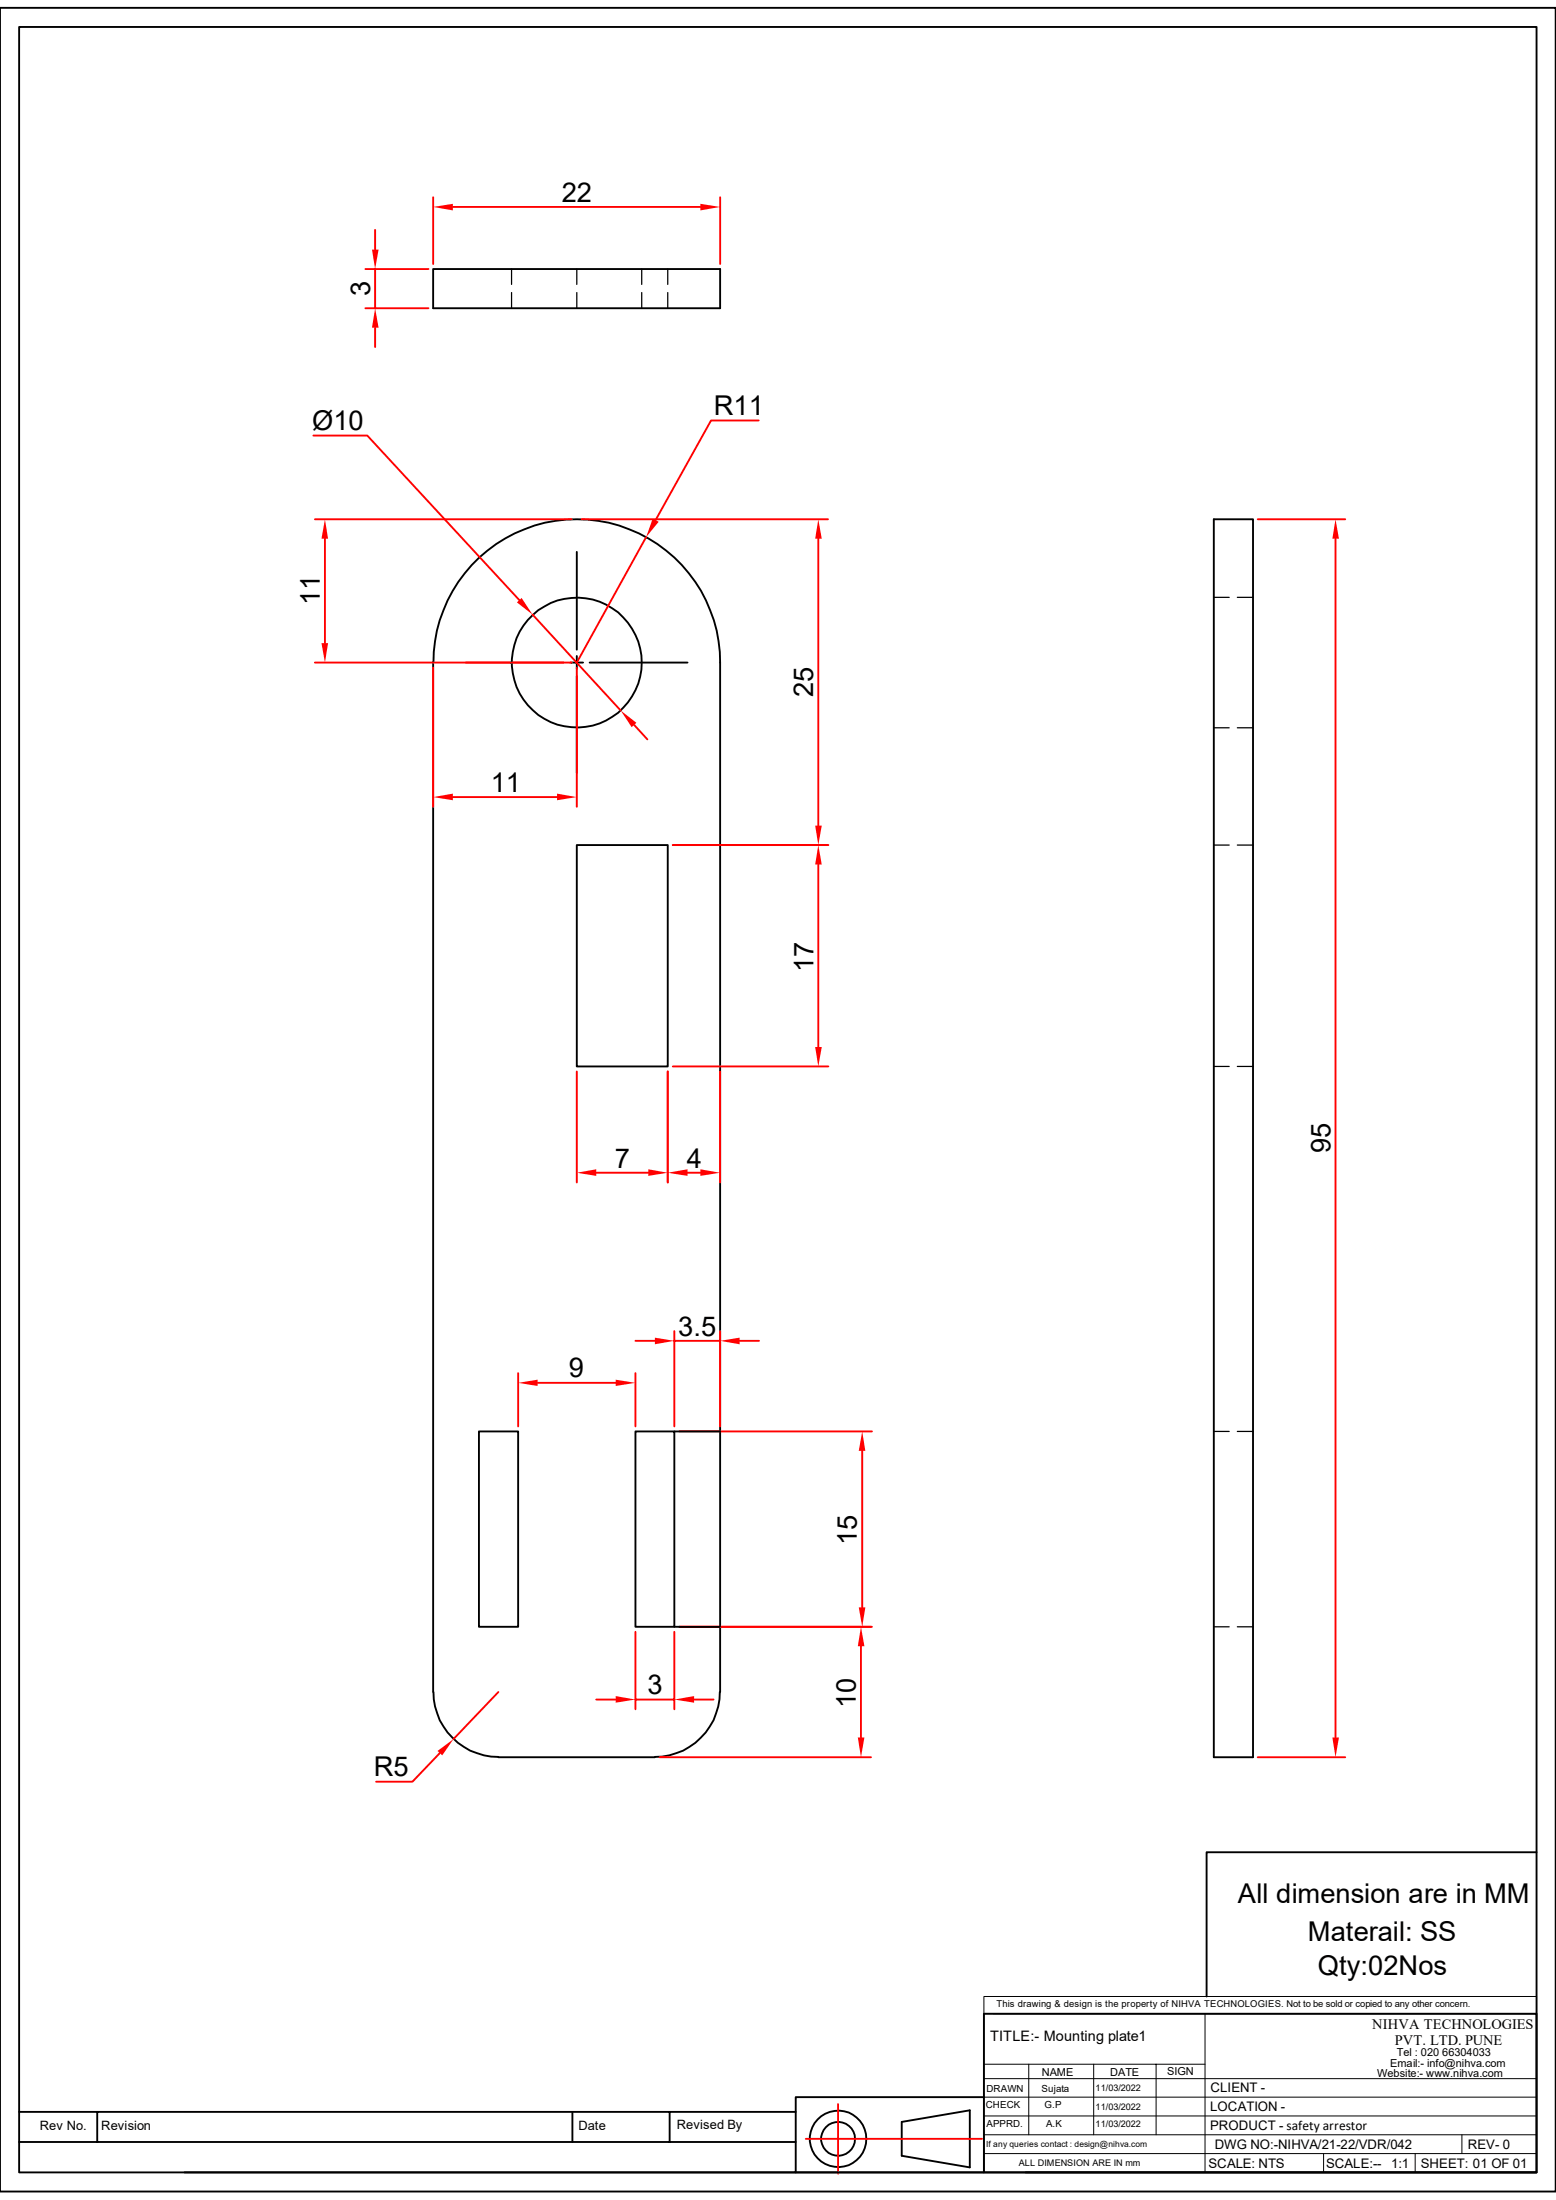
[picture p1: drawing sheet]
<svg xmlns="http://www.w3.org/2000/svg" width="210mm" height="297mm" viewBox="0 0 210 297" stroke-linecap="round" stroke-linejoin="round" font-family="sans-serif">
<g fill="none" stroke="#000" stroke-width=".25">
<path d="M0 1.1h210v294.8h-210zM2.6 3.6h204.8v289.7h-204.8zM58.5 36.3h38.7v5.3h-38.7zM77.9 74.5v13.2M163.8 70.1h5.3v167.1h-5.3zM58.5 89.5v138.9M58.5 89.5a19.3 19.3 0 0 1 19.4-19.4 19.3 19.3 0 0 1 19.3 19.4v138.9M62.9 89.5h13.2M77 89.5h1.7M77.9 88.6v1.7M77.9 91.2v13.2M79.6 89.5h13.2"/>
<path d="M77.9 114.1h12.2v29.9h-12.2zM58.5 228.4a8.8 8.8 0 0 0 8.8 8.8M67.3 237.2h21.1M97.2 228.4a8.8 8.8 0 0 1-8.8 8.8M138.4 293.3h69"/>
<circle cx="77.9" cy="89.5" r="8.8"/>
</g>
<g fill="none" stroke="#000" stroke-width=".17">
<path d="M69 36.3v2.1M69 39.5v2.1M77.9 36.3v2.1M77.9 39.5v2.1M86.6 36.3v2.1M86.6 39.5v2.1M90.1 36.3v2.1M90.1 39.5v2.1M163.8 80.6h2.1M163.8 98.3h2.1M167 80.6h2.1M167 98.3h2.1"/>
<path d="M163.8 114.1h2.1M167 114.1h2.1M163.8 144h2.1M167 144h2.1"/>
</g>
<path d="M132.8 269.5h74.6v2.4h-74.6zM162.6 271.9h44.8M132.8 288.2h74.6M132.8 285.7h74.6M132.8 283.1h74.6M132.8 280.6h74.6" fill="none" stroke="#000" stroke-width=".13"/>
<path d="M163 272.5h21.7v5.9h-21.7z" fill="#fff"/>
<path d="M132.8 271.9v21.4M132.8 278.7h29.8M134.1 271.9h28.5v21.4M138.9 278.7v9.5M147.6 278.7v9.5M156 278.7v9.5M132.8 290.7h74.6M178.6 290.7v2.6M191 290.7v2.6M197.3 288.2v2.5" fill="none" stroke="#000" stroke-width=".13"/>
<g fill="none" stroke="#000" stroke-width=".25">
<path d="M132.8 271.9h74.6v21.4h-74.6zM2.6 289.2h104.8M2.6 285.1h104.8M13.1 285.1v4.1M77.3 285.1v4.1M90.4 285.1v4.1M107.4 293.3h25.4M121.7 286.5l9.2-1.6v7.7l-9.2-1.6zM132.8 283.1h-25.4v10.2h-82.5"/>
<circle cx="113.1" cy="288.8" r="2.29"/>
<circle cx="113.1" cy="288.8" r="3.8"/>
</g>
<path d="M58.5 26.6v9M61.1 27.9h33.4M97.2 26.6v9M108.8 288.8h23.7M113.1 284.1v9.4" fill="none" stroke="#f00" stroke-width=".25"/>
<g fill="#f00">
<path d="M58.5 27.9l2.6-.4v.9z"/>
<path d="M94.5 27.5l2.7 .4-2.7 .5z"/>
</g>
<path d="M49.3 36.3h8.5M50.6 31v2.7M50.6 36.3v5.3M49.3 41.6h8.5M50.6 44.2v2.7" fill="none" stroke="#f00" stroke-width=".25"/>
<g fill="#f00">
<path d="M50.2 33.7h.9l-.5 2.6z"/>
<path d="M50.6 41.6l.5 2.6h-.9z"/>
</g>
<path d="M169.8 70.1h11.8M180.3 72.7v161.9M169.8 237.2h11.8" fill="none" stroke="#f00" stroke-width=".25"/>
<g fill="#f00">
<path d="M179.8 234.6h.9l-.4 2.6z"/>
<path d="M180.3 70.1l.4 2.6h-.9z"/>
</g>
<path d="M90.8 114.1h21M110.4 116.7v24.7M90.8 144h21" fill="none" stroke="#f00" stroke-width=".25"/>
<g fill="#f00">
<path d="M110 141.4h.9l-.5 2.6z"/>
<path d="M110.4 114.1l.5 2.6h-.9z"/>
</g>
<path d="M77.9 144.7v14.9M80.5 158.3h7M90.1 144.7v14.9" fill="none" stroke="#f00" stroke-width=".25"/>
<g fill="#f00">
<path d="M77.9 158.3l2.6-.4v.8z"/>
<path d="M87.5 157.9l2.6 .4-2.6 .4z"/>
</g>
<path d="M90.1 144.7v14.9M92.8 158.3h1.7M97.2 144.7v14.9" fill="none" stroke="#f00" stroke-width=".25"/>
<g fill="#f00">
<path d="M90.1 158.3l2.7-.4v.8z"/>
<path d="M94.5 157.9l2.7 .4-2.7 .4z"/>
</g>
<path d="M102.4 56.8h-6.4l-7.5 13.4M87.2 72.5l-9.3 17" fill="none" stroke="#f00" stroke-width=".25"/>
<path d="M88.1 70l.8 .4-1.7 2.1z" fill="#f00"/>
<path d="M42.3 58.8h7.3l20.5 22.2M71.9 83l11.9 12.9M85.6 97.9l1.8 1.9" fill="none" stroke="#f00" stroke-width=".25"/>
<g fill="#f00">
<path d="M83.8 95.9l2.1 1.7-.6 .6z"/>
<path d="M69.8 81.3l.6-.6 1.5 2.3z"/>
</g>
<path d="M59.4 236.7l-3.7 3.8h-4.9M67.3 228.4l-6.1 6.4" fill="none" stroke="#f00" stroke-width=".25"/>
<path d="M59.1 236.4l2.1-1.6-1.5 2.2z" fill="#f00"/>
<path d="M42.5 70.1h34.7M43.9 72.7v14.1M42.5 89.5h34.7" fill="none" stroke="#f00" stroke-width=".25"/>
<g fill="#f00">
<path d="M43.4 86.8h.9l-.4 2.7z"/>
<path d="M43.9 70.1l.4 2.6h-.9z"/>
</g>
<path d="M58.5 90.1v18.8M77.9 90.1v18.8M61.1 107.6h14.1" fill="none" stroke="#f00" stroke-width=".25"/>
<g fill="#f00">
<path d="M58.5 107.6l2.6-.5v.9z"/>
<path d="M75.2 107.1l2.7 .5-2.7 .4z"/>
</g>
<path d="M78.5 70.1h33.3M110.4 72.7v38.8M90.8 114.1h21" fill="none" stroke="#f00" stroke-width=".25"/>
<g fill="#f00">
<path d="M110 111.5h.9l-.5 2.6z"/>
<path d="M110.4 70.1l.5 2.6h-.9z"/>
</g>
<path d="M64.6 193.3h5.3v26.3h-5.3zM85.8 193.3h5.2v26.3h-5.2zM207.4 250.1h-44.5v19.4" fill="none" stroke="#000" stroke-width=".25"/>
<path d="M91.7 219.6h25.9M89 237.2h28.6M116.2 222.2v12.4" fill="none" stroke="#f00" stroke-width=".25"/>
<g fill="#f00">
<path d="M115.8 234.6h.9l-.5 2.6z"/>
<path d="M116.2 219.6l.5 2.6h-.9z"/>
</g>
<path d="M91.7 193.3h26M116.4 195.9v21.1M91.7 219.6h26" fill="none" stroke="#f00" stroke-width=".25"/>
<g fill="#f00">
<path d="M115.9 217h.9l-.4 2.6z"/>
<path d="M116.4 193.3l.4 2.6h-.9z"/>
</g>
<path d="M91 179.7v12.9M97.2 179.7v12.9M85.8 181h2.6M91 181h6.2M99.8 181h2.6" fill="none" stroke="#f00" stroke-width=".25"/>
<g fill="#f00">
<path d="M88.4 180.6l2.6 .4-2.6 .5z"/>
<path d="M97.2 181l2.6-.4v.9z"/>
</g>
<path d="M69.9 185.4v7.2M72.6 186.7h10.5M85.8 185.4v7.2" fill="none" stroke="#f00" stroke-width=".25"/>
<g fill="#f00">
<path d="M69.9 186.7l2.7-.4v.8z"/>
<path d="M83.1 186.3l2.7 .4-2.7 .4z"/>
</g>
<path d="M91 193.3h6.2M91 219.6h6.2" fill="none" stroke="#000" stroke-width=".25"/>
<path d="M163.8 193.3h2.1M167 193.3h2.1M163.8 219.6h2.1M167 219.6h2.1" fill="none" stroke="#000" stroke-width=".17"/>
<path d="M80.5 229.4h2.6M85.8 220.3v10.5M85.8 229.4h5.2M91 220.3v10.5M93.7 229.4h2.6" fill="none" stroke="#f00" stroke-width=".25"/>
<g fill="#f00">
<path d="M83.1 229l2.7 .4-2.7 .5z"/>
<path d="M91 229.4l2.7-.4v.9z"/>
</g>
<g font-size="3.7">
<text x="75.8" y="27.3">22</text>
<text x="50" y="40" transform="rotate(-90 50 40)">3</text>
<text x="42.1" y="58">Ø10</text>
<text x="96.4" y="56.1">R11</text>
<text x="43.2" y="81.7" transform="rotate(-90 43.2 81.7)">11</text>
<text x="109.8" y="94.1" transform="rotate(-90 109.8 94.1)">25</text>
<text x="66.3" y="106.9">11</text>
<text x="109.8" y="131.2" transform="rotate(-90 109.8 131.2)">17</text>
<text x="179.6" y="155.7" transform="rotate(-90 179.6 155.7)">95</text>
<text x="83" y="157.6">7</text>
<text x="92.7" y="157.6">4</text>
<text x="76.8" y="186">9</text>
<text x="91.5" y="180.3">3.5</text>
<text x="115.7" y="208.6" transform="rotate(-90 115.7 208.6)">15</text>
<text x="87.4" y="228.7">3</text>
<text x="115.5" y="230.6" transform="rotate(-90 115.5 230.6)">10</text>
<text x="50.5" y="239.8">R5</text>
<text x="167.1" y="256.9">All dimension are in MM</text>
<text x="176.5" y="262.1">Materail: SS</text>
<text x="177.9" y="266.7">Qty:02Nos</text>
</g>
<g font-size="1.9">
<text x="133.6" y="275.5">TITLE:- Mounting plate1</text>
<text x="185.2" y="273.9">NIHVA TECHNOLOGIES</text>
<text x="188.3" y="276.1">PVT. LTD. PUNE</text>
</g>
<g font-size="1.8">
<text x="163.3" y="287.6">PRODUCT - safety arrestor</text>
<text x="163.3" y="285">LOCATION -</text>
<text x="163.4" y="282.5">CLIENT -</text>
<text x="163.1" y="292.7">SCALE: NTS</text>
<text x="164" y="290.1">DWG NO:-NIHVA/21-22/VDR/042</text>
<text x="179" y="292.7">SCALE:--</text>
<text x="187.7" y="292.7">1:1</text>
<text x="191.8" y="292.7">SHEET: 01 OF 01</text>
<text x="198.1" y="290.1">REV- 0</text>
</g>
<g font-size="1.7">
<text x="5.4" y="287.5">Rev No.</text>
<text x="13.7" y="287.5">Revision</text>
<text x="78.1" y="287.5">Date</text>
<text x="91.4" y="287.4">Revised By</text>
</g>
<g font-size="1.5">
<text x="140.6" y="280.2">NAME</text>
<text x="149.9" y="280.2">DATE</text>
<text x="157.5" y="280.2">SIGN</text>
<text x="185.9" y="280.4">Website:- www.nihva.com</text>
<text x="187.6" y="279.1">Email:- info@nihva.com</text>
<text x="188.5" y="277.6">Tel : 020 66304033</text>
</g>
<g font-size="1.3">
<text x="134.5" y="271">This drawing &amp; design is the property of NIHVA TECHNOLOGIES. Not to be sold or copied to any other concern.</text>
<text x="133.1" y="284.6">CHECK</text>
<text x="133.1" y="282.4">DRAWN</text>
<text x="133.1" y="287.2">APPRD.</text>
<text x="140.6" y="282.4">Sujata</text>
<text x="141" y="284.6">G.P</text>
<text x="141.2" y="287.2">A.K</text>
</g>
<g font-size="1.2">
<text x="147.9" y="284.8">11/03/2022</text>
<text x="147.9" y="287.2">11/03/2022</text>
<text x="147.9" y="282.3">11/03/2022</text>
<text x="137.5" y="292.4">ALL DIMENSION ARE IN mm</text>
</g>
<text font-size="1.1" x="133.1" y="289.8">If any queries contact : design@nihva.com</text>
</svg>
